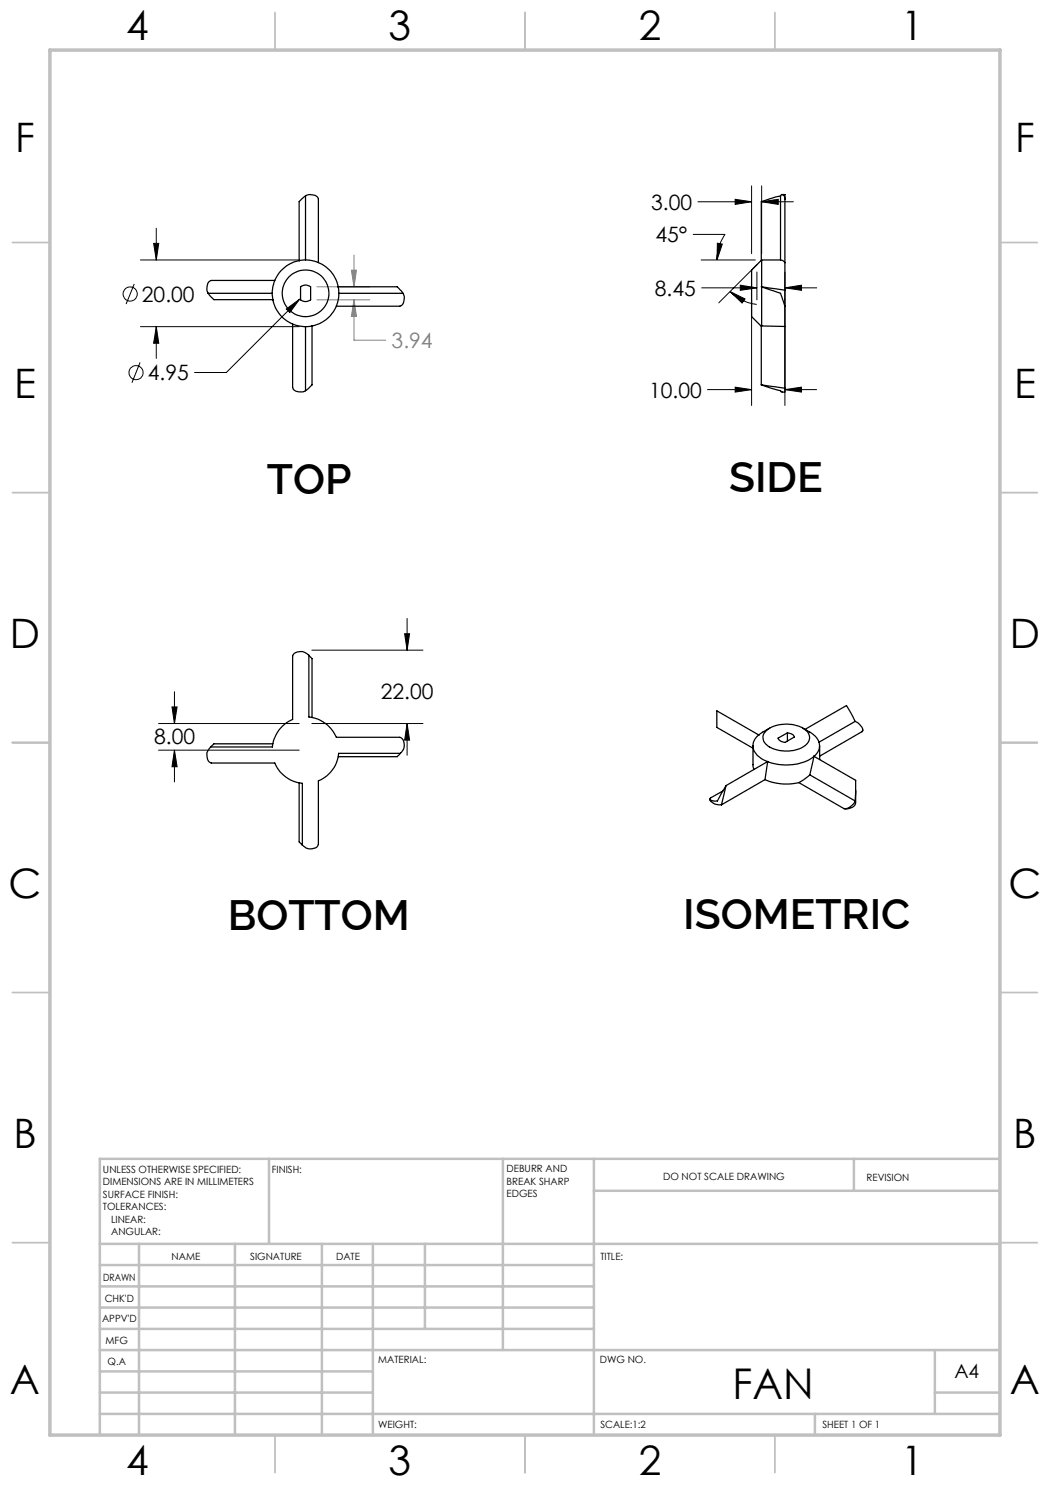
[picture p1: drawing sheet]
<svg xmlns="http://www.w3.org/2000/svg" width="210mm" height="297mm" viewBox="0 0 210 297" stroke-linecap="round" stroke-linejoin="round" font-family="sans-serif">
<g fill="none" stroke="#000" stroke-width=".2">
<path d="M147 39.9l3.3 .5-3.3 .5zM150.3 37.2v13.5M152.3 37.2v13.5M26.8 56.8l-1.6 4M28.1 52h31.7M30.7 48.7h1l-.4 3.3zM31.3 45.6v6.4M59.9 59.8l-14.6 14.7h-6.4M138.6 46.9h6.4a8.7 8.7 0 0 0-1.6 5.1M139.6 40.4h10.7M140.2 52h10.9M140.3 57.6h11.1"/>
<path d="M143.5 48.6l1 .2-1.1 3.2zM146 58.3l3 1.5-.6 .8zM146 58.3a9.1 9.1 0 0 0 5.3 2.6M148.1 57l3.3 .6-3.3 .5zM150.3 59.9v21.2M151.4 54.4v5.6M151.4 52.9l-7.6 7.7M152.3 40.4l3.3-.5v1zM152.3 40.4h6.4M157 57.6l3.3-.6v1.1zM157 54.4v26.7M157 57.6h6.3"/>
<path d="M28 72.5l-1.6 4M28.1 65.3h31.7M31.3 65.3l.4 3.3h-1zM31.3 65.3v6.4M57.3 61.8l2.6-2-1.9 2.7zM141.5 77.9h8.8M147 77.4l3.3 .5-3.3 .5zM157 77.9l3.3-.5v1zM157 77.9h6.3M34.9 138.4v6.3M62.4 130h22.2M80.9 126.7h1l-.5 3.3z"/>
<path d="M81.4 123.7v6.3M31.7 144.7h28.1M31.7 150h28.1M34.4 141.4h1l-.5 3.3zM34.9 150l.5 3.3h-1zM34.9 150v6.4M62.4 144.7h22.2M81.4 144.7l.5 3.3h-1zM81.4 144.7v6.4"/>
<circle cx="26" cy="58.8" r="1.42"/>
<circle cx="27.2" cy="74.5" r="1.41"/>
</g>
<path d="M63.4 57.4h10.6M63.4 60h10.6M70.3 54h1l-.5 3.4zM70.8 60l.5 3.3h-1zM70.8 60v8h6.4M70.8 51v6.4" fill="none" stroke="#808080" stroke-width=".2"/>
<g fill="none" stroke="#c0c0c0" stroke-width=".35">
<path d="M55 2.5v7.5M105 2.5v7.5M155 2.5v7.5M2.5 48.5h7.5M200 48.5h7.5M2.5 98.5h7.5M200 98.5h7.5M2.5 148.5h7.5M200 148.5h7.5M2.5 198.5h7.5M200 198.5h7.5M2.5 248.5h7.5"/>
<path d="M200 248.5h7.5M55 287v7.5M105 287v7.5M155 287v7.5"/>
</g>
<g fill="none" stroke="#c0c0c0" stroke-width=".5">
<path d="M53.8 231.8v17M100.6 231.8v38.2M118.8 231.8v55.2M118.8 238.2h81.2M170.8 231.8v6.4M200 231.8h-180v55.2M20 248.8h180M20 257.3h98.8M20 253h98.8M27.8 248.8v38.2M47 248.8v38.2M64.4 248.8v38.2"/>
<path d="M74.6 248.8v38.2M85 248.8v17M20 265.8h98.8M20 261.5h98.8M20 278.5h54.6M20 274.3h54.6M20 270h180M187 278.5h13M187 270v12.8M20 282.8h180M163 282.8v4.2"/>
</g>
<path d="M10 10h190v277h-190z" fill="none" stroke="#c0c0c0" stroke-width=".7"/>
<path d="M57.3 61.8l.7 .7 1.9-2.7zM31.3 65.3l.4 3.3h-1zM30.7 48.7h1l-.4 3.3zM152.3 40.4l3.3-.5v1zM147 39.9l3.3 .5-3.3 .5zM146 58.3l2.4 2.3 .6-.8zM143.5 48.6l-.1 3.4 1.1-3.2zM157 77.9l3.3-.5v1zM147 77.4l3.3 .5-3.3 .5zM157 57.6l3.3-.6v1.1zM148.1 57l3.3 .6-3.3 .5zM80.9 126.7h1l-.5 3.3zM81.4 144.7l.5 3.3h-1zM34.4 141.4h1l-.5 3.3zM34.9 150l.5 3.3h-1z" fill="#000"/>
<path d="M70.3 54h1l-.5 3.4zM70.8 60l.5 3.3h-1z" fill="#808080"/>
<g fill="none" stroke="#000" stroke-width=".25">
<path d="M61.1 39.2l-1.3 1.1v11.9M61.1 39.2a2.03 2.03 0 0 1 2.6 .5v12.8M61.1 39.2v12.8M156.1 39.2a.47 .47 0 0 1 .6-.2 .47 .47 0 0 1 .3 .5v.3M156.1 39.2l-3.8 1.1v11.8M156.1 39.2v12.8M156.4 38.9h.6M157 38.9v.9M157 39.8v12.7M41.6 58.7l1.2 1.2h11.8M41.6 58.7h12.8M55 56.1h-12.7a1.8 1.8 0 0 0-.7 2.4v.2"/>
<path d="M60.1 57.4a1.61 1.61 0 0 1 2 0v2.6a1.61 1.61 0 0 1-2 0zM67.7 57.4a6.6 6.6 0 0 1-5.3 7.8M67.7 57.4a6.7 6.7 0 0 0-7.8-5.3 6.7 6.7 0 0 0-5.3 7.8 6.7 6.7 0 0 0 7.8 5.3v11.8l-1.3 1.1M67.7 57.4h11.7l1.2 1.3M67.8 58.7h12.8M80.6 58.7a2.13 2.13 0 0 1-.4 2.4l-.2 .1h-12.7M152.3 52v13.2M152.3 52l-2 2v9.3l2 2M152.3 52h3.8M156.1 52l.5 .2 .4 .3M157 58l-4.7-.6 3.8 1.3 .9 2.5M157 58v3.2"/>
<path d="M157 52.5v5.5M58.5 64.8v12.7a1.85 1.85 0 0 0 2.3 .8l.3-.2M61.1 65.3v12.8M152.3 77l4.7 .6M152.3 77l3.8 1.1 .2 .3h.7v-.8M152.3 65.2l4.7 .1M152.3 65.2v11.8M157 61.2v4.1M157 65.3v12.3M61.8 131.1a2.01 2.01 0 0 0-3.3 .1v12.7a6.7 6.7 0 0 0-4 5.5h-12.4M61.8 131.1v12.3a6.8 6.8 0 0 1 5.5 4.1h12.7a1.96 1.96 0 0 1 .1 3.2M61.8 131.1l.6 .6v11.8"/>
<path d="M42.1 149.4a2.14 2.14 0 0 0-.2 3.1l.4 .1h12.7a6.7 6.7 0 0 0 5.5 4.1v12.3M54.6 148.8h-11.8l-.7 .6M59.8 156.6v11.8l.7 .6M80.1 150.7l-.7 .6h-11.7M80.1 150.7h-12.4a6.7 6.7 0 0 1-4 5.5v12.7a1.58 1.58 0 0 1-2 .9l-.5-.2-.7-.6M142 159.8a2.04 2.04 0 0 0 2.3 1.2M145.2 157.1l-.9 3.9M145.2 157.1l-1.3 2.3a.92 .92 0 0 1-1.3 .8l-.4-.1a.24 .24 0 0 1-.2-.2 .24 .24 0 0 1 .1-.3l2.5-1.4M150.6 149.2v4.1l.2 .6M151.7 147a2.65 2.65 0 0 0 .3 4.5l1.5 .8M151.7 147h.1M151.8 147l-8.4-4.8v3.3l7.2 4.1"/>
<path d="M153 155.9a10.6 10.6 0 0 0 6.8 .6M153 155.9l-8.7 5.1M153.1 146.3a6.6 6.6 0 0 1 8.3 0 1.98 1.98 0 0 1-.9 3.2 7 7 0 0 1-7.3-.7 1.78 1.78 0 0 1-.1-2.5zM153.5 152.4l-.5 3.5M153.5 152.4l-8.3 4.7M154 145.6l-2.2 1.4M155.6 147.6l1.9-1a1.51 1.51 0 0 1 1.4 .8l-1.9 1.1a1.57 1.57 0 0 1-1.4-.9zM157.5 146.6v1.6M159.8 156.5l9 5.2M160.5 145.6l1.5 .8a2.85 2.85 0 0 1 1.7 3.8l-.9 1.1M162 155l-2.2 1.5M162 155l9 5.2"/>
<path d="M162.8 151.3l8.3 4.8-.1 4.1M162.8 151.3l-.8 3.7M162.8 151.3a10.1 10.1 0 0 1-9.3 1.1M163.9 149.2v2.7M171 144.3l-1.7-3.2-8.3 4.8M171 144.3a2.48 2.48 0 0 1 1.5 1.8l-.1 .2M171 144.3l-7.2 4.1M171.1 158.1v1.4a1.69 1.69 0 0 1-.6 1.9l-.8 .3h-.9M172.4 146.3l-8.5 4.9M172.5 146.1l-.1 .2M172.5 145.9v.1M171 160.2a2.42 2.42 0 0 1-2.2 1.5"/>
<circle cx="61.1" cy="58.7" r="4.7"/>
</g>
<g font-size="8.5">
<text x="53.4" y="98.9">TOP</text>
<text x="145.8" y="98.5">SIDE</text>
<text x="45.5" y="185.9">BOTTOM</text>
<text x="136.6" y="185.7">ISOMETRIC</text>
<text x="146.5" y="279.7">FAN</text>
</g>
<g font-size="8.1">
<text x="25.2" y="8">4</text>
<text x="77.7" y="8">3</text>
<text x="127.7" y="8">2</text>
<text x="180.2" y="8">1</text>
<text x="3" y="30.4">F</text>
<text x="203" y="30.4">F</text>
<text x="2.8" y="79.6">E</text>
<text x="202.8" y="79.6">E</text>
<text x="2" y="129.6">D</text>
<text x="202" y="129.6">D</text>
<text x="1.7" y="179.6">C</text>
<text x="201.7" y="179.6">C</text>
<text x="2.7" y="229.6">B</text>
<text x="202.7" y="229.6">B</text>
<text x="2" y="278.9">A</text>
<text x="202" y="278.9">A</text>
<text x="25.2" y="295">4</text>
<text x="77.7" y="295">3</text>
<text x="127.7" y="295">2</text>
<text x="180.2" y="295">1</text>
</g>
<g font-size="4.2">
<text x="130.2" y="42">3.00</text>
<text x="131.1" y="48.5">45°</text>
<text x="131" y="59.1">8.45</text>
<text x="28.4" y="60.3">20.00</text>
<text x="29.6" y="76.1">4.95</text>
<text x="129.8" y="79.5">10.00</text>
<text x="76.2" y="139.8">22.00</text>
<text x="30.8" y="148.7">8.00</text>
</g>
<text font-size="4.2" fill="#808080" x="78.3" y="69.6">3.94</text>
<text font-size="3.9" x="190.9" y="275.5">A4</text>
<g font-size="2">
<text x="20.6" y="234.6">UNLESS OTHERWISE SPECIFIED:</text>
<text x="20.6" y="237.1">DIMENSIONS ARE IN MILLIMETERS</text>
<text x="20.6" y="239.6">SURFACE FINISH:</text>
<text x="54.4" y="234.6">FINISH:</text>
<text x="101.3" y="234.5">DEBURR AND</text>
<text x="101.3" y="237">BREAK SHARP</text>
<text x="101.3" y="239.5">EDGES</text>
<text x="132.6" y="236">DO NOT SCALE DRAWING</text>
<text x="173.3" y="236.2">REVISION</text>
<text x="20.6" y="242.1">TOLERANCES:</text>
<text x="22.2" y="244.6">LINEAR:</text>
<text x="22.2" y="247.1">ANGULAR:</text>
<text x="34.3" y="252">NAME</text>
<text x="50" y="251.9">SIGNATURE</text>
<text x="67.2" y="251.9">DATE</text>
<text x="120.1" y="251.9">TITLE:</text>
<text x="20.6" y="256.1">DRAWN</text>
<text x="20.9" y="260.3">CHK'D</text>
<text x="20.4" y="264.4">APPV'D</text>
<text x="21.1" y="268.8">MFG</text>
<text x="21.5" y="273">Q.A</text>
<text x="75.6" y="272.5">MATERIAL:</text>
<text x="120" y="272.5">DWG NO.</text>
<text x="75.6" y="285.5">WEIGHT:</text>
<text x="120.1" y="285.6">SCALE:1:2</text>
<text x="164.5" y="285.6">SHEET 1 OF 1</text>
</g>
</svg>
